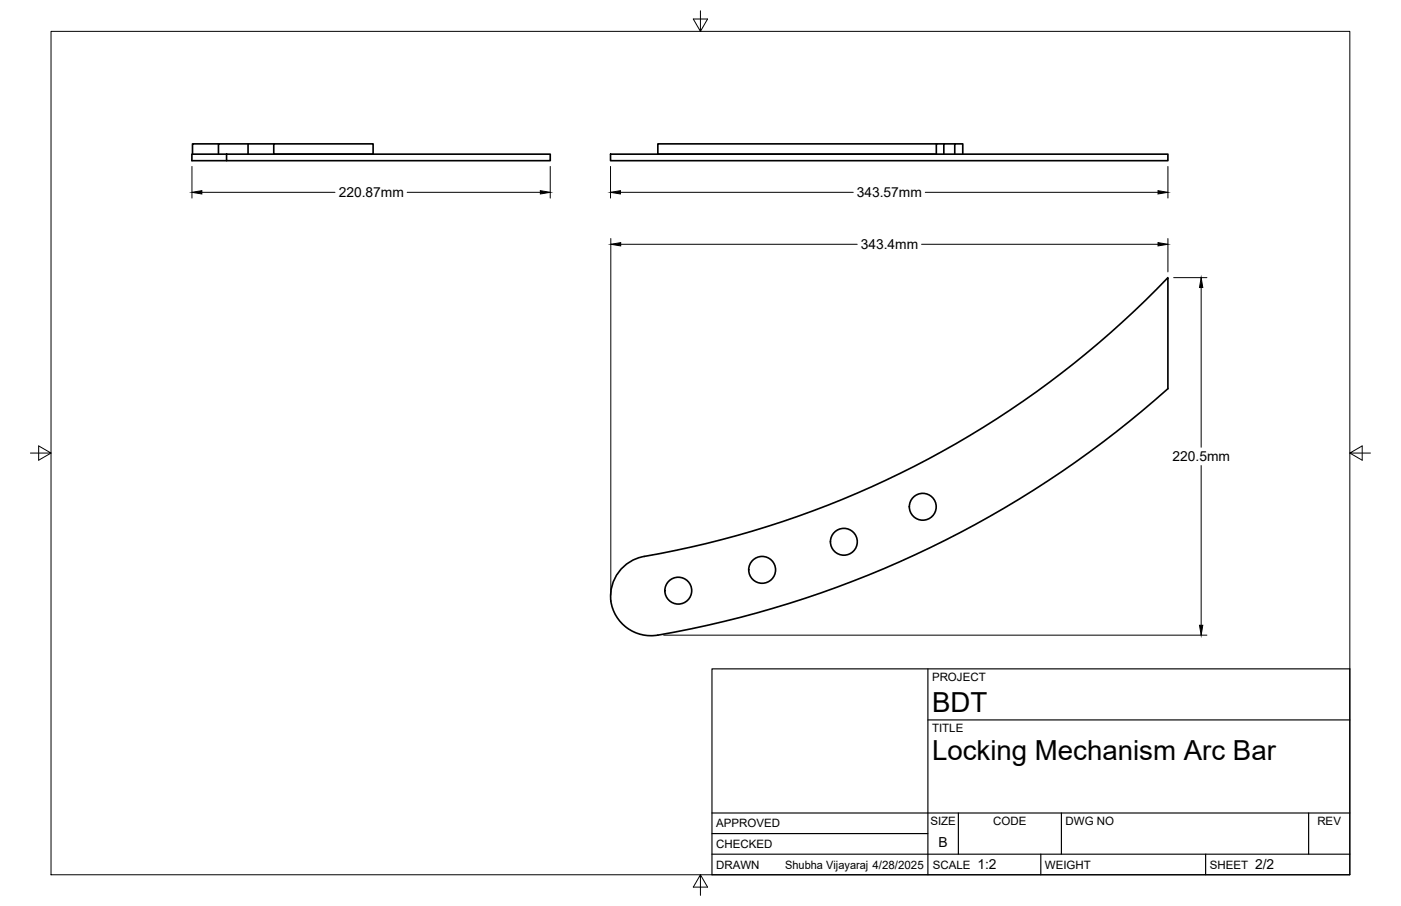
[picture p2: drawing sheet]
<svg xmlns="http://www.w3.org/2000/svg" width="432mm" height="279mm" viewBox="0 0 432 279" stroke-linecap="round" stroke-linejoin="round" font-family="sans-serif">
<!-- layer: Visible -->
<g fill="none" stroke="#000" stroke-width=".51">
<path d="M67.3 44.4h-8v3.1M69.8 47.5h99.8v2.1h-99.8zM69.8 47.5h-10.7v2.1h10.7M76.5 44.4h-9.2v3.1M84.4 44.4h30.6v3.1h-30.6zM84.4 44.4h-7.9v3.1M188.2 47.5h171.8v2.1h-171.8zM288.6 44.4h-85.8v3.1h85.8v-3.1h2.3M294.3 47.5v-3.1h2.4v3.1M294.3 44.4h-3.4v3.1M188.3 185.4a12.5 12.5 0 0 0 14.5 10.5M188.3 185.4a12.5 12.5 0 0 1 10.2-13.8 292.7 292.7 0 0 0 161.5-86v34.3a317.6 317.6 0 0 1-157.2 76"/>
<circle cx="284.4" cy="156.3" r="4.1"/>
<circle cx="234.9" cy="175.7" r="4.1"/>
<circle cx="260.1" cy="167.1" r="4.1"/>
<circle cx="209.1" cy="182.1" r="4.1"/>
</g>
<!-- layer: Border -->
<path d="M15.7 9.7h400.3v260.1h-400.3zM215.9 3.3v6.4l-2.2-3.8h4.4l-2.2 3.8M9.4 139.7h6.3l-3.8-2.2v4.4l3.8-2.2M416 139.7l3.8 2.2v-4.4l-3.8 2.2h6.4M215.9 269.8l2.2 3.8h-4.4l2.2-3.8v6.3" fill="none" stroke="#000" stroke-width=".31"/>
<!-- layer: Titleblock -->
<path d="M219.4 206.3h196.6v63.5h-196.6zM286 206.3v63.5M286 222h130M219.4 257.1h66.6M219.4 250.7h196.6M295.4 250.7v12.7M327.1 250.7v12.7M403.3 250.7v12.7M219.4 263.4h196.6M320.8 263.4v6.4M371.6 263.4v6.4" fill="none" stroke="#000" stroke-width=".36"/>
<!-- layer: FD_Dimensions -->
<g fill="none" stroke="#000" stroke-width=".31">
<path d="M59.2 51.3v9.8M62.2 59.3h41.1M125.5 59.3h41M169.6 51.3v9.8M188.2 51.3v9.8M191.2 59.3h71.8M285.2 59.3h71.7M360 51.3v9.8M188.3 73.6v110M191.3 75.3h72.9M284 75.3h72.9M360 73.6v10.2"/>
<path d="M361.7 85.6h10.3M370.2 88.7v49.2M370.2 143.6v49.2M204.6 195.9h167.4"/>
</g>
<path d="M59.2 59.3l3-.5v1zM166.5 58.8l3.1 .5-3.1 .5zM188.2 59.3l3-.5v1zM356.9 58.8l3.1 .5-3.1 .5zM188.3 75.3l3-.5v1zM356.9 74.8l3.1 .5-3.1 .5zM370.2 85.6l.5 3.1h-1zM369.7 192.8h1l-.5 3.1z" fill="#000" stroke="#000" stroke-width=".31"/>
<g font-size="8.5">
<text x="287.3" y="219.5">BDT</text>
<text x="287.3" y="234.5">Locking Mechanism Arc Bar</text>
</g>
<g font-size="4.3">
<text x="104.4" y="60.8">220.87mm</text>
<text x="264.1" y="60.8">343.57mm</text>
<text x="265.3" y="76.8">343.4mm</text>
<text x="361.4" y="142.2">220.5mm</text>
<text x="289.3" y="261.2">B</text>
<text x="301.2" y="268.1">1:2</text>
<text x="386.8" y="268.1">2/2</text>
</g>
<g font-size="3.5">
<text x="287.3" y="210.1">PROJECT</text>
<text x="287.3" y="225.8">TITLE</text>
<text x="220.7" y="255.2">APPROVED</text>
<text x="286.7" y="254.5">SIZE</text>
<text x="306.1" y="254.5">CODE</text>
<text x="328.4" y="254.5">DWG NO</text>
<text x="406" y="254.5">REV</text>
<text x="220.7" y="261.5">CHECKED</text>
<text x="220.7" y="267.9">DRAWN</text>
<text x="242" y="267.9">Shubha Vijayaraj 4/28/2025</text>
<text x="287.5" y="267.9">SCALE</text>
<text x="322.1" y="267.9">WEIGHT</text>
<text x="372.9" y="267.9">SHEET</text>
</g>
</svg>
